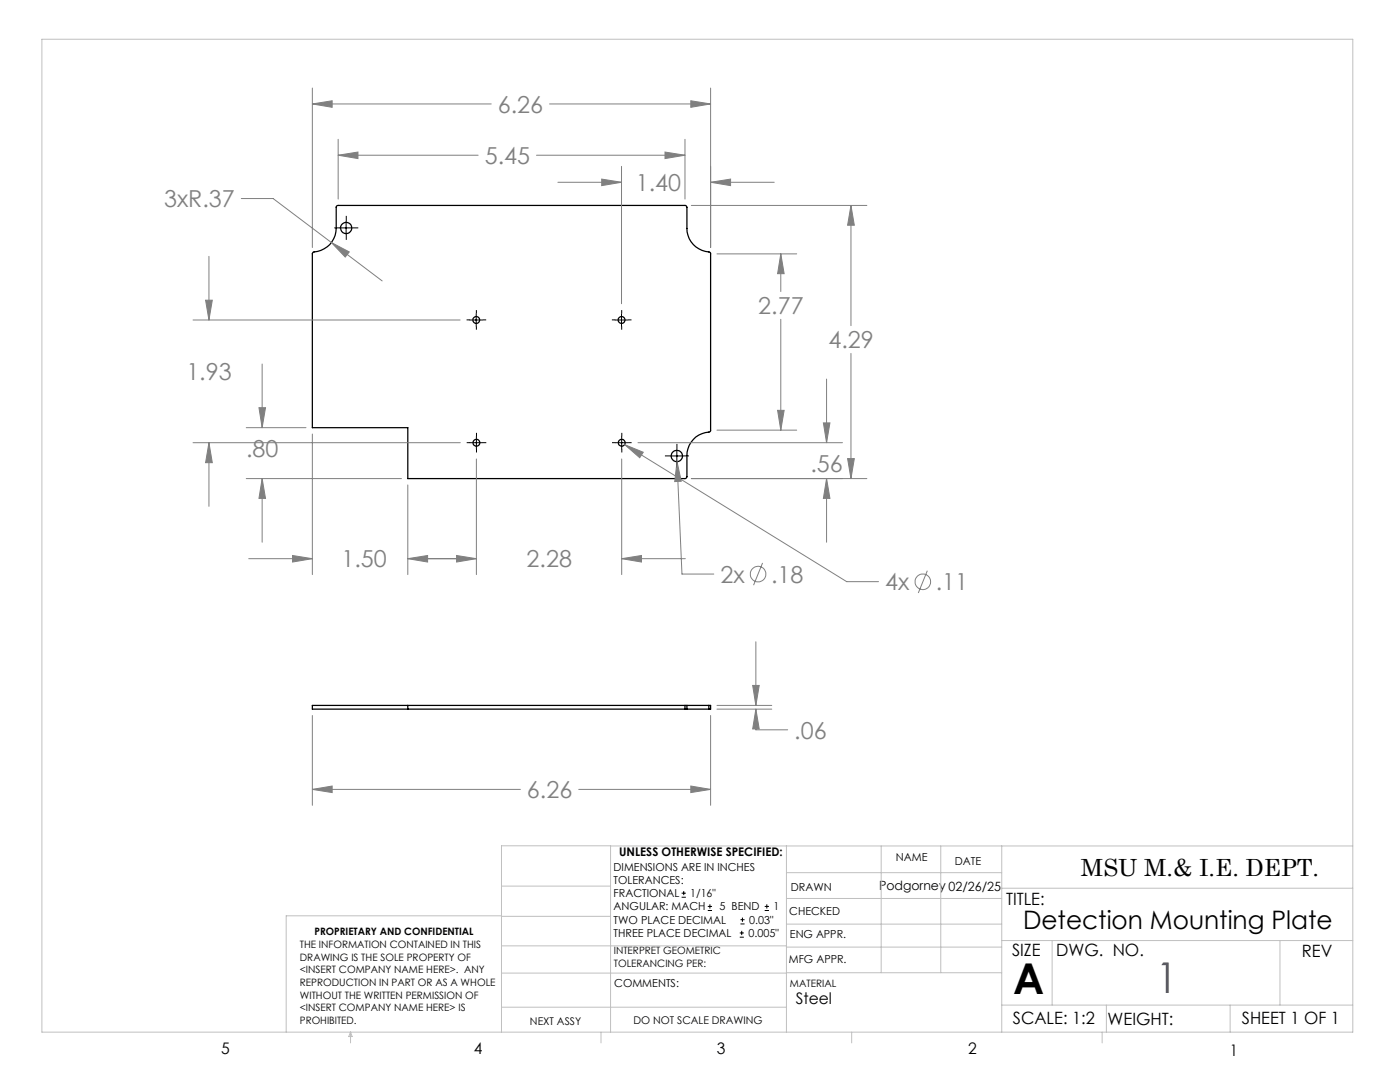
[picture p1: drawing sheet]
<svg xmlns="http://www.w3.org/2000/svg" width="279mm" height="216mm" viewBox="0 0 279 216" stroke-linecap="round" stroke-linejoin="round" font-family="sans-serif">
<g fill="none" stroke="#000" stroke-width=".25">
<path d="M67.2 41.1l.2-.1h69.4l.3 .3v4.3a5 5 0 0 0 4.6 4.8l.1 .1v35.5l-.1 .1a4.8 4.8 0 0 0-4.6 4.8v4.3l-.3 .3h-55.4v-10.2h-19.1v-34.7l.2-.3a5 5 0 0 0 4.6-4.7v-4.4zM81.4 140.8v.7M136.7 140.8h.4M136.7 141.5h.4M136.7 140.8v.7M136.7 140.8h-74.4v.7h74.4M137.1 140.8h4.4M137.1 141.5h4.4M137.1 140.8v.7M141.5 140.8h.3v.7h-.3M141.5 140.8v.7"/>
<circle cx="69.1" cy="45.5" r="1.12"/>
<circle cx="95.1" cy="63.8" r=".68"/>
<circle cx="124.1" cy="63.8" r=".68"/>
<circle cx="95.1" cy="88.4" r=".69"/>
<circle cx="124.1" cy="88.4" r=".69"/>
<circle cx="135.1" cy="91" r="1.13"/>
</g>
<g fill="none" stroke="#808080" stroke-width=".2">
<path d="M62.3 17.6v31.8M141.8 17.6v31.8M48.2 39.6h6.3l21.8 16.5M62.3 20.7l4-.6v1.3zM62.3 20.7h35.7M67.5 31l3.9-.7v1.3zM67.5 27.8v11.9M67.5 31h27.9M107.1 31h29.6M109.7 20.7h32.1M111.3 36.4h12.7M120.1 35.7l3.9 .7-3.9 .6z"/>
<path d="M124 33.2v27.4M132.7 30.3l4 .7-4 .6zM136.7 27.8v11.9M137.9 20.1l3.9 .6-3.9 .7zM141.8 36.4l4-.7v1.3zM141.8 36.4h12.7M41 59.9h1.4l-.7 4zM41.7 51.2v12.7M66.1 48.4l3.6 1.9-.8 1zM138 41h35M143.1 50.7h15.9M155.8 50.7l.7 3.9h-1.3z"/>
<path d="M155.8 50.7v7.5M169.8 41l.7 3.9h-1.3zM169.8 41v24M38.5 63.9h53.3M52.3 72.6v12.7M155.8 63.7v22.1M165 75.6v12.7M169.8 70.5v25M38.5 88.3h53.4M41.7 88.3l.7 4h-1.4zM41.7 88.3v12.7M49.1 95.5h31"/>
<path d="M49.1 85.3h12M51.7 81.4h1.3l-.7 3.9zM52.3 95.5l.7 3.9h-1.3zM52.3 95.5v12.7M62.3 86.6v28.1M81.4 96.8v17.9M95.1 91.6v23.1M124.1 91.6v23.1M124.7 88.7l3.7 1.5-.7 1.1zM124.7 88.7l44.3 27.4h6.3M127.3 88.3h40.8M135.1 92.1l.9 3.9-1.3 .1z"/>
<path d="M135.1 92.1l1 22.4h6.4M138 95.5h35M143.1 85.8h15.9M155.2 81.9h1.3l-.7 3.9zM164.3 84.4h1.3l-.6 3.9zM165 95.5l.6 3.9h-1.3zM165 95.5v12.7M169.2 91.5h1.3l-.7 4zM49.6 111.5h12.7M58.4 110.8l3.9 .7-3.9 .6zM81.4 111.5l3.9-.7v1.3zM81.4 111.5h13.7"/>
<path d="M91.1 110.8l4 .7-4 .6zM124.1 111.5l3.9-.7v1.3zM124.1 111.5h12.7M152.2 112.3l-1.8 4.5M185.1 113.9l-1.8 4.4M150.2 136.8h1.3l-.7 4zM150.8 128.1v12.7M62.3 157.5l4-.7v1.4zM62.3 142.8v17.9M62.3 157.5h41.6M115.5 157.5h26.3M137.9 156.8l3.9 .7-3.9 .7z"/>
<path d="M141.8 142.8v17.9M143.1 141.5h10.9M143.1 140.8h10.9M150.8 141.5l.7 4h-1.3zM150.8 141.5v4.1h6.4"/>
<circle cx="151.3" cy="114.6" r="1.56"/>
<circle cx="184.2" cy="116.1" r="1.55"/>
</g>
<g fill="none" stroke="#000" stroke-width=".2">
<path d="M67.8 45.5h2.5M69.1 44.2v2.5M93.8 63.9h2.5M95 62.6v2.5M122.8 63.9h2.5M124 62.6v2.5M93.8 88.3h2.5M95.1 87.1v2.5M122.8 88.3h2.5M124.1 87.1v2.5M133.8 91h2.5M135.1 89.7v2.6"/>
<path d="M136 179h.9M136 178.2h.9M136.5 177.8v.8M141.3 181.7h.8M141.3 180.9h.8M141.7 180.4v.9M147.6 187h.8M147.6 186.2h.8M147.8 184.4h.8M147.8 183.5h.8M148 185.7v.9M148.2 183.1v.8"/>
<path d="M152.6 181.7h.9M152.6 180.9h.9M153 180.4v.9"/>
</g>
<g fill="none" stroke="#000" stroke-width=".2" stroke-dasharray="15.2 1.3 1.3 1.3" stroke-linecap="butt">
<path d="M67.8 45.5h-1.1M69.1 44.2v-1.1M69.1 46.7v1.2M70.4 45.5h1.1M93.8 63.8h-.7M95.1 62.6v-.7M95.1 65.1v.7M96.3 63.8h.7M122.8 63.8h-.7M124.1 62.6v-.7M124.1 65.1v.7M125.3 63.8h.7"/>
<path d="M93.8 88.3h-.7M95.1 87.1v-.7M95.1 89.6v.7M96.4 88.3h.7M122.8 88.3h-.7M124.1 87.1v-.7M124.1 89.6v.7M125.4 88.3h.7M133.8 91h-1.1M135.1 89.7v-1.1M135.1 92.2v1.2M136.4 91h1.1"/>
</g>
<g fill="none" stroke="#c0c0c0" stroke-width=".2">
<path d="M8.4 7.8h261.6v198.2h-261.6zM100.1 176.8h21.7M121.8 168.8v37.2M157 168.8v37.2M157 179.3h42.9M157 174.1h42.9M175.9 168.8v25.3M187.7 168.8v25.3M199.9 177.2h70.1M199.9 168.8v37.2M270 168.8h-169.9v37.2M100.1 194.2h56.9"/>
<path d="M100.1 188.7h56.9M100.1 182.8h21.7M100.1 182.7h-43v23.3M157 194.1h42.9M157 184.4h42.9M157 189h42.9M199.9 187.7h70.1M210 187.7v12.9M255.4 187.7v12.9M70 206v2.1M70 206l.3 .8h-.7zM100.1 201h56.9"/>
<path d="M119.9 206v2.1M170 206v2.1M199.9 200.6h70.1M220 206v2.1M220.8 200.6v5.4M245.5 200.6v5.4"/>
</g>
<path d="M62.3 157.5l4-.7v1.4zM137.9 156.8l3.9 .7-3.9 .7zM150.8 141.5l.7 4h-1.3zM150.2 136.8h1.3l-.7 4zM62.3 20.7l4-.6v1.3zM137.9 20.1l3.9 .6-3.9 .7zM66.1 48.4l2.8 2.9 .8-1zM124.7 88.7l3 2.6 .7-1.1zM132.7 30.3l4 .7-4 .6zM67.5 31l3.9-.7v1.3zM155.2 81.9h1.3l-.7 3.9zM155.8 50.7l.7 3.9h-1.3zM169.8 41l.7 3.9h-1.3zM169.2 91.5h1.3l-.7 4zM58.4 110.8l3.9 .7-3.9 .6zM81.4 111.5l3.9-.7v1.3zM52.3 95.5l.7 3.9h-1.3zM51.7 81.4h1.3l-.7 3.9zM135.1 92.1l-.4 4 1.3-.1zM41 59.9h1.4l-.7 4zM41.7 88.3l.7 4h-1.4zM91.1 110.8l4 .7-4 .6zM124.1 111.5l3.9-.7v1.3zM141.8 36.4l4-.7v1.3zM120.1 35.7l3.9 .7-3.9 .6zM164.3 84.4h1.3l-.6 3.9zM165 95.5l.6 3.9h-1.3z" fill="#808080"/>
<text font-size="8.5" x="202.2" y="198.3">A</text>
<text font-size="8.5" fill="#00f" x="230.8" y="198.1">1</text>
<text font-size="5.1" x="204.2" y="185.4">Detection Mounting Plate</text>
<g font-size="4.7" fill="#808080">
<text x="99.3" y="22.5">6.26</text>
<text x="96.7" y="32.7">5.45</text>
<text x="32.7" y="41.4">3xR.37</text>
<text x="126.9" y="38.1">1.40</text>
<text x="151.3" y="62.7">2.77</text>
<text x="165.3" y="69.5">4.29</text>
<text x="37.2" y="75.8">1.93</text>
<text x="49.1" y="91.3">.80</text>
<text x="161.8" y="94.3">.56</text>
<text x="68.1" y="113.2">1.50</text>
<text x="105.1" y="113.2">2.28</text>
<text x="143.8" y="116.3">2x</text>
<text x="153.9" y="116.3">.18</text>
<text x="176.7" y="117.8">4x</text>
<text x="186.8" y="117.8">.11</text>
<text x="158.5" y="147.4">.06</text>
<text x="105.2" y="159.2">6.26</text>
</g>
<text font-size="4.7" x="215.7" y="174.7">MSU M.&amp; I.E. DEPT.</text>
<g font-size="3.4">
<text x="200.8" y="180.5">TITLE:</text>
<text x="202" y="190.8">SIZE</text>
<text x="210.8" y="190.9">DWG. NO.</text>
<text x="259.8" y="191">REV</text>
<text x="202.1" y="204.4">SCALE: 1:2</text>
<text x="221" y="204.5">WEIGHT:</text>
<text x="247.8" y="204.4">SHEET 1 OF 1</text>
</g>
<g font-size="3.2">
<text x="158.8" y="200.4">Steel</text>
<text x="44.2" y="210.4">5</text>
<text x="94.6" y="210.3">4</text>
<text x="143.1" y="210.4">3</text>
<text x="193.2" y="210.3">2</text>
<text x="245.4" y="210.6">1</text>
</g>
<text font-size="2.5" x="175.4" y="177.7">Podgorney 02/26/25</text>
<text font-size="2.4" x="123.6" y="170.8">UNLESS OTHERWISE SPECIFIED:</text>
<g font-size="2.2">
<text x="122.5" y="173.7">DIMENSIONS ARE IN INCHES</text>
<text x="178.8" y="171.8">NAME</text>
<text x="190.6" y="172.5">DATE</text>
<text x="122.5" y="176.4">TOLERANCES:</text>
<text x="122.5" y="179">FRACTIONAL</text>
<text x="137.8" y="179">1/16&quot;</text>
<text x="157.8" y="177.8">DRAWN</text>
<text x="122.5" y="184.3">TWO PLACE DECIMAL</text>
<text x="122.5" y="181.7">ANGULAR: MACH</text>
<text x="143.6" y="181.7">5 BEND</text>
<text x="149.5" y="184.3">0.03&quot;</text>
<text x="154.4" y="181.7">1</text>
<text x="157.5" y="182.5">CHECKED</text>
<text x="122.5" y="187">THREE PLACE DECIMAL</text>
<text x="149.4" y="187">0.005&quot;</text>
<text x="157.6" y="187.2">ENG APPR.</text>
<text x="122.6" y="197">COMMENTS:</text>
<text x="157.4" y="192.2">MFG APPR.</text>
</g>
<g font-size="2.1">
<text x="105.8" y="204.5">NEXT ASSY</text>
<text x="126.4" y="204.3">DO NOT SCALE DRAWING</text>
</g>
<g font-size="2">
<text x="59.8" y="189.2">THE INFORMATION CONTAINED IN THIS</text>
<text x="59.8" y="191.7">DRAWING IS THE SOLE PROPERTY OF</text>
<text x="62.8" y="186.5">PROPRIETARY AND CONFIDENTIAL</text>
<text x="122.5" y="190.4">INTERPRET GEOMETRIC</text>
<text x="59.8" y="194.2">&lt;INSERT COMPANY NAME HERE&gt;. ANY</text>
<text x="59.8" y="196.8">REPRODUCTION IN PART OR AS A WHOLE</text>
<text x="122.5" y="192.9">TOLERANCING PER:</text>
<text x="157.7" y="197">MATERIAL</text>
<text x="59.8" y="199.3">WITHOUT THE WRITTEN PERMISSION OF</text>
<text x="59.8" y="201.8">&lt;INSERT COMPANY NAME HERE&gt; IS</text>
<text x="59.8" y="204.3">PROHIBITED.</text>
</g>
</svg>
